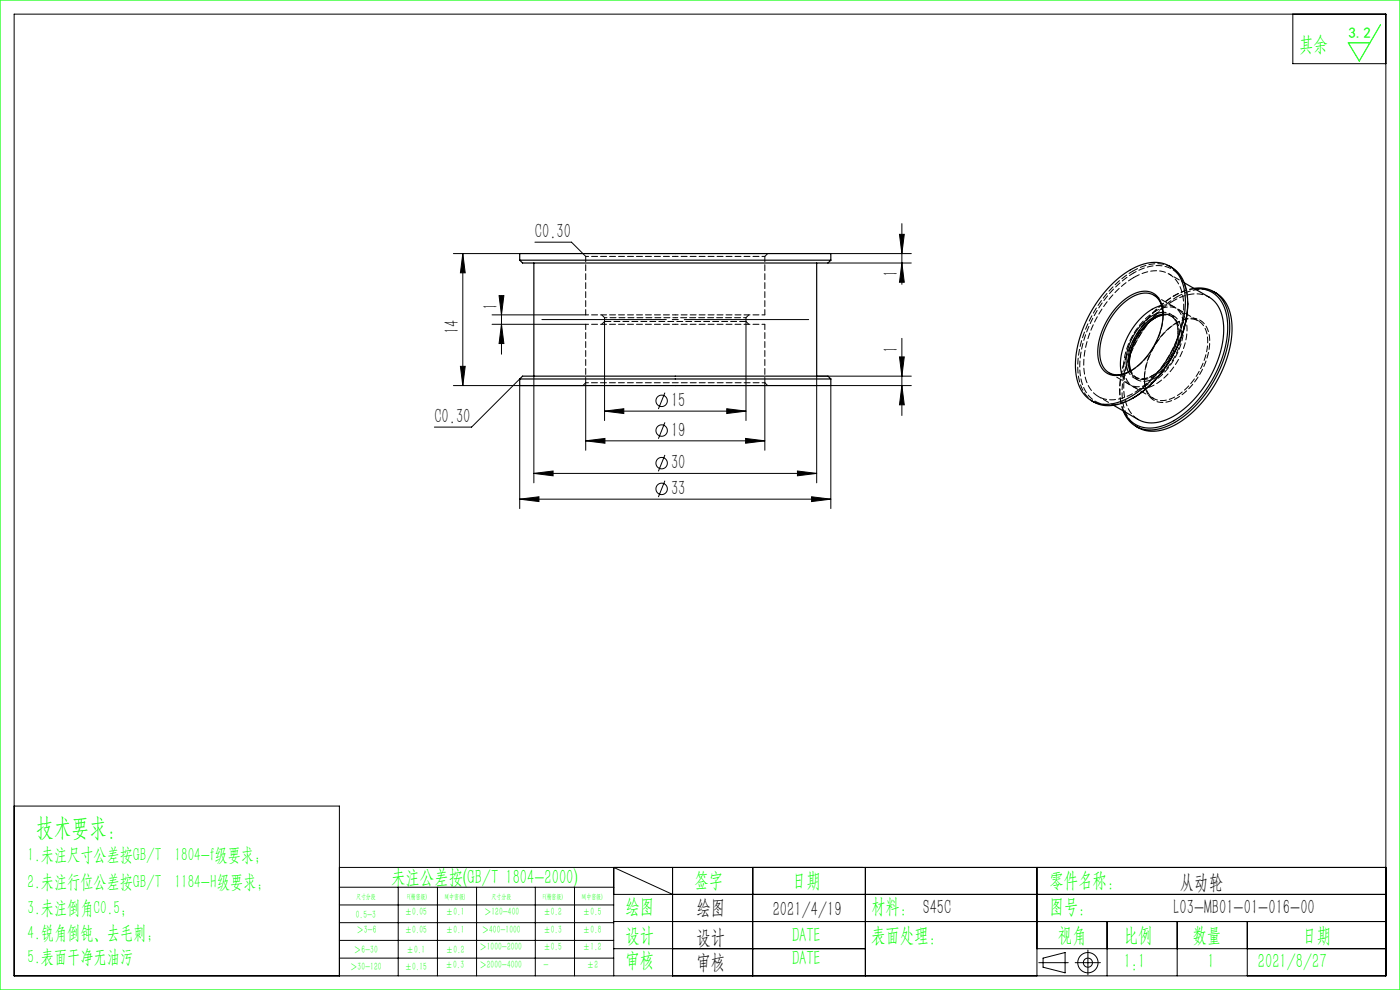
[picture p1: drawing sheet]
<svg xmlns="http://www.w3.org/2000/svg" width="297mm" height="210mm" viewBox="0 0 297 210" stroke-linecap="round" stroke-linejoin="round" font-family="sans-serif">
<g fill="none" stroke="#000" stroke-width=".21">
<path d="M3 3h291v204h-291zM274.3 3v10.5h19.7M96.2 53.8h14.1M98.2 53.8l.5 4.1h-1zM98.2 53.8v28M113.5 51.4h7.7l2.5 2.4M175.7 55.8h17.6M176.3 53.8h17M190.8 49.7h1l-.5 4.1zM191.3 47.4v12.9M191.3 55.8l.5 4.1h-1zM97.7 77.7h1l-.5 4.1z"/>
<path d="M104.4 66.8h19.9M104.4 68.8h19.9M105.9 62.7h1l-.5 4.1zM106.4 62.8v12.3M106.4 68.8l.5 4.1h-1zM113.3 79.8v22.6M128.3 68.2v21M158.3 68.2v21M190.8 75.7h1l-.5 4.1zM191.3 71.8v16.3M193.3 79.8h-20v22.6M96.2 81.8h27.5"/>
<path d="M110.3 81.8v26.1M110.3 80.4l-10.3 10.2h-7.9M124.3 93.5l4-.5v1zM124.3 81.2v14.3M124.3 93.5h38M128.3 87.2h30M128.3 87.2l4-.5v1zM141.1 96.5l-1.4 3.5M141.1 83.3l-1.4 3.5M141.1 89.6l-1.4 3.5M154.2 86.7l4.1 .5-4.1 .5zM158.2 93l4.1 .5-4.1 .5z"/>
<path d="M162.3 81.2v14.3M169.2 99.9l4.1 .5-4.1 .5zM191.3 81.8l.5 4.1h-1zM193.3 81.8h-17v26.1M110.3 105.9l4-.5v1zM110.3 105.9h66M113.3 100.4l4-.5v1zM113.3 100.4h60M141.1 102l-1.4 3.4M172.2 105.4l4.1 .5-4.1 .5zM3 171h69v36M72 184h222"/>
<path d="M72 188.2h58.2M72 192h58.2M72 195.7h58.2M72 199.5h58.2M84.5 188.2v18.8M92.8 188.2v18.8M101.1 188.2v18.8M113.6 188.2v18.8M121.9 188.2v18.8M130.2 189.7h163.8M130.2 195.5h163.8M142.7 189.7l-12.5-5.7v23"/>
<path d="M142.7 184v23M159.7 184v23M183.6 184v23M220 184v23M234.9 195.5v11.5M249.7 195.5v11.5M264.6 195.5v11.5M72 203.2h58.2M130.2 201.2h53.4M220 201.2h74M220.4 204.2h6.2M221.3 203.2l4.7-1.1v4.3l-4.7-1.2z"/>
<path d="M228.1 204.2h5.3M230.8 201.5v5.3"/>
<circle cx="140.4" cy="98.2" r="1.21"/>
<circle cx="140.4" cy="85" r="1.21"/>
<circle cx="140.4" cy="91.3" r="1.21"/>
<circle cx="140.4" cy="103.7" r="1.21"/>
<circle cx="230.8" cy="204.2" r="2.15"/>
<circle cx="230.8" cy="204.2" r=".96"/>
</g>
<path d="M115 67.8h56.6" fill="none" stroke="#000" stroke-width=".21" stroke-dasharray="30.5 1.3 1.3 1.3" stroke-dashoffset="4.1"/>
<path d="M0 0h297v210h-297zM292.9 5.2l-4.5 7.7-2.4-3.8h4.6" fill="none" stroke="#0f0" stroke-width=".25"/>
<g fill="#000">
<path d="M105.9 62.7h1l-.5 4.1zM106.4 68.8l.5 4.1h-1zM190.8 49.7h1l-.5 4.1zM191.3 55.8l.5 4.1h-1zM98.2 53.8l.5 4.1h-1zM97.7 77.7h1l-.5 4.1z"/>
<path d="M191.3 81.8l.5 4.1h-1zM190.8 75.7h1l-.5 4.1z"/>
<path d="M110.3 105.9l4-.5v1zM172.2 105.4l4.1 .5-4.1 .5zM113.3 100.4l4-.5v1zM169.2 99.9l4.1 .5-4.1 .5zM124.3 93.5l4-.5v1zM158.2 93l4.1 .5-4.1 .5zM128.3 87.2l4-.5v1zM154.2 86.7l4.1 .5-4.1 .5z"/>
</g>
<g fill="none" stroke="#000" stroke-width=".25">
<path d="M110.3 55.2v-1.4h66v1.4M110.3 55.2h66M110.3 55.2l.6 .6h64.8l.6-.6M113.3 55.8v24M173.3 55.8v24M248.1 56.4a7.4 7.4 0 0 1 3.8 6.6 24.9 24.9 0 0 1-6.6 17.3 15.2 15.2 0 0 1-10 5.8 6.2 6.2 0 0 1-3.7-1.1M251.2 60l5.3 3a7.6 7.6 0 0 1 3.1 7.2 23.3 23.3 0 0 1-11.1 18.4 7.2 7.2 0 0 1-7 .4l-5.3-3M235.9 60.3a13.8 13.8 0 0 1 9.4-4.6 6.3 6.3 0 0 1 5.9 5.8 22.7 22.7 0 0 1-4.4 16 19.2 19.2 0 0 1-10.4 8.1 6.2 6.2 0 0 1-7.9-5.1 20.9 20.9 0 0 1 3.1-14.6 27.1 27.1 0 0 1 4.3-5.6zM237.4 64.6a7.5 7.5 0 0 1 6.3-2.7 4.2 4.2 0 0 1 3 4.2 14.9 14.9 0 0 1-7.8 13.1 4 4 0 0 1-6-3.6 14.9 14.9 0 0 1 4.5-11zM237.7 64.9a7.3 7.3 0 0 1 6.2-2.6 4.2 4.2 0 0 1 2.8 4.5 9.7 9.7 0 0 0-6.3 6.3 7.9 7.9 0 0 0-.5 5.5 4.3 4.3 0 0 1-5.4-.2 7.7 7.7 0 0 1-.6-7.3 16 16 0 0 1 3.8-6.2zM245 67.5a12.3 12.3 0 0 0-5.4 9.3M246.4 64.8a12.7 12.7 0 0 0-7.8 8 10.4 10.4 0 0 0-.6 6.6"/>
<path d="M246.7 66.2a8.7 8.7 0 0 0-6.2 4.9 8.7 8.7 0 0 0-1.1 7.8M246.7 66.7a9.1 9.1 0 0 0-6.4 5.7 7.9 7.9 0 0 0-.5 6.3M252 64.3a25.2 25.2 0 0 1-11.7 20.2M253.3 61.2a6.2 6.2 0 0 1 7.2 5.1 20.8 20.8 0 0 1-3 14.6 21.6 21.6 0 0 1-10.6 9.8 6.3 6.3 0 0 1-8.2-2.7l-.4-.9M253.4 61.3a6.1 6.1 0 0 1 6.8 5.5 21.8 21.8 0 0 1-3.9 15.2 19.2 19.2 0 0 1-10.7 8.6 5.9 5.9 0 0 1-7.2-3.4M257.5 61.9a7.4 7.4 0 0 1 3.8 6.5 24.9 24.9 0 0 1-6.6 17.3 15.2 15.2 0 0 1-10 5.8 6.2 6.2 0 0 1-3.7-1.1M110.3 80.4v1.4h66v-1.4M110.3 80.4h66M110.3 80.4l.6-.6h64.8l.6 .6"/>
</g>
<path d="M124.3 54.4h19M143.3 54.4h19M240.5 57.9a8.1 8.1 0 0 1 8.2-.8 8.2 8.2 0 0 1 3.3 7.4M251.2 60l-3.2-1.9M124.3 66.8h19M124.3 68.8h19M143.3 66.8h19M143.3 68.8h19M239.8 78.7a3 3 0 0 0 4.4 1.1l.4-.2M249.7 68.4a15 15 0 0 0-6.9 13.1 3.9 3.9 0 0 0 5.8 3.5 14.6 14.6 0 0 0 7.9-13.9 3.9 3.9 0 0 0-5.9-3.1l-.9 .4M162.3 81.2h-38M233 84.1l3.2 1.9" fill="none" stroke="#000" stroke-width=".21" stroke-dasharray="1.3 .6" stroke-dashoffset=".7"/>
<path d="M128.3 67.4h15M143.3 67.4h15" fill="none" stroke="#000" stroke-width=".21" stroke-dasharray="1.3 .6" stroke-dashoffset=".8"/>
<path d="M158.3 68.2h-30M244.6 79.6a11.3 11.3 0 0 0 5.2-10.2 2.87 2.87 0 0 0-3.1-2.7" fill="none" stroke="#000" stroke-width=".21" stroke-dasharray="1.3 .6" stroke-dashoffset="-.1"/>
<path d="M123.7 53.8l.6 .6M162.3 54.4l.6-.6M240.3 57.5a25.6 25.6 0 0 0-11.7 20.9 7.9 7.9 0 0 0 3.5 6.9M127.7 66.8l.6 .6M128.3 68.2l-.6 .6M128.3 67.4v.8M158.3 67.4l.6-.6M158.3 68.2v-.8M158.9 68.8l-.6-.6M124.3 81.2l-.6 .6M162.9 81.8l-.6-.6M241.5 90.7a7.9 7.9 0 0 1-3.4-6.9 25.6 25.6 0 0 1 11.6-20.8" fill="none" stroke="#000" stroke-width=".21" stroke-dasharray="1.3 .6" stroke-dashoffset=".4"/>
<path d="M124.3 54.4v12.4M248.6 56.7a8.2 8.2 0 0 0-8.3 .8M124.3 68.8v12.4M162.3 66.8v-12.4M246.4 64.8a3.7 3.7 0 0 1 4.6 3.6 14.2 14.2 0 0 1-7.7 13.2 3.7 3.7 0 0 1-5.3-2.2M249.7 63a8.3 8.3 0 0 1 8.3-.9M162.3 81.2v-12.4" fill="none" stroke="#000" stroke-width=".21" stroke-dasharray="1.3 .6" stroke-dashoffset=".1"/>
<path d="M239.9 78.6a14.8 14.8 0 0 0 6.8-11.8M253.4 61.3a15.6 15.6 0 0 0-9.6 5.9 24.5 24.5 0 0 0-6.2 16.6l.3 1.7 .5 1.7M240.5 84.3a8.1 8.1 0 0 1-8.3 .7 8.5 8.5 0 0 1-3.1-7.8 25.4 25.4 0 0 1 11.4-19.3" fill="none" stroke="#000" stroke-width=".21" stroke-dasharray="1.3 .6" stroke-dashoffset=".2"/>
<path d="M245.1 66a4.3 4.3 0 0 1 5.6 .2 7.7 7.7 0 0 1 .5 7.3 13.8 13.8 0 0 1-7.6 8.7 3.8 3.8 0 0 1-5.2-3.7 14.6 14.6 0 0 1 6.7-12.5M249 63.8a7.4 7.4 0 0 1 7.5-.8M249.5 68.5a4.3 4.3 0 0 1 5.5 .2 7.7 7.7 0 0 1 .6 7.4 13.8 13.8 0 0 1-7.6 8.6 3.8 3.8 0 0 1-5.2-3.7 14.6 14.6 0 0 1 6.7-12.5" fill="none" stroke="#000" stroke-width=".21" stroke-dasharray="1.3 .6" stroke-dashoffset=".5"/>
<g fill="none" stroke="#000" stroke-width=".21" stroke-dasharray="1.3 .6">
<path d="M240.5 58.9a7.3 7.3 0 0 1 7.8-.6 8.2 8.2 0 0 1 2.8 7.7 23.4 23.4 0 0 1-11.1 17.7 6.8 6.8 0 0 1-7.6 0 8.9 8.9 0 0 1-2.4-8.1 23.7 23.7 0 0 1 10.5-16.7M235.3 79.1l4.4 2.5M239.6 76.7v.3M239.6 76.8a3.4 3.4 0 0 0 2.9 4.1 7.8 7.8 0 0 0 5.9-3.9 9.9 9.9 0 0 0 1.9-8.4 3.1 3.1 0 0 0-4.8-1.4l-.4 .2M239.8 78.7l.2-.1M240.9 80l.2 .1M244.4 79.7l.2-.1M245.1 67.4l-.2 .1M245.1 67.4l-.1 .1M246.7 67v-.3M248.6 67.2l-.2-.2M249.2 65.1l-4.4-2.5"/>
<path d="M249.2 62.7l-.2 .1M249.7 68.4l-.2 .1M249.9 70.4v-.2M254.2 68.1l-4.3-2.6M237.5 82.6v.3M240.4 82l4.3 2.5M241.5 89a7.6 7.6 0 0 1-3.1-7.2 23.5 23.5 0 0 1 10.6-18M242.8 80.2v.2"/>
</g>
<path d="M238.3 87.1a17.6 17.6 0 0 1 1.2-12.8 23.8 23.8 0 0 1 11.4-12.5l2.4-.6" fill="none" stroke="#000" stroke-width=".21" stroke-dasharray="1.3 .6" stroke-dashoffset=".3"/>
<path d="M244.4 79.7a3.4 3.4 0 0 1-4.8-.5l-.2-.3M246.7 66.2a3.1 3.1 0 0 1 3.2 3.5 12 12 0 0 1-5.5 10M246.7 66.8a2.95 2.95 0 0 1 3.5 3.1 11.1 11.1 0 0 1-6.5 10.4 2.83 2.83 0 0 1-3.8-1.7" fill="none" stroke="#000" stroke-width=".21" stroke-dasharray="1.3 .6" stroke-dashoffset=".6"/>
<text font-size="5.4" fill="#0f0" x="7.7" y="177.2">技术要求：</text>
<g font-size="4.4" fill="#0f0">
<text x="275.6" y="10.8">其余</text>
<text x="83" y="187.5">未注公差按(GB/T 1804-2000)</text>
<text x="147.3" y="188">签字</text>
<text x="168" y="188">日期</text>
<text x="222.6" y="188">零件名称：</text>
<text x="132.7" y="193.6">绘图</text>
<text x="184.8" y="193.6">材料： S45C</text>
<text x="222.6" y="193.6">图号：</text>
<text x="132.7" y="199.8">设计</text>
<text x="168" y="199.8">DATE</text>
<text x="184.8" y="199.8">表面处理：</text>
<text x="224.4" y="199.8">视角</text>
<text x="238.4" y="199.8">比例</text>
<text x="253" y="199.8">数量</text>
<text x="276.3" y="199.8">日期</text>
<text x="132.7" y="205.1">审核</text>
<text x="168" y="204.6">DATE</text>
<text x="238.4" y="205.3">1:1</text>
<text x="256.2" y="205.3">1</text>
<text x="266.9" y="205.3">2021/8/27</text>
</g>
<g font-size="4.4">
<text x="113.5" y="50.5">C0.30</text>
<text x="190.5" y="58.8" transform="rotate(-90 190.5 58.8)">1</text>
<text x="105.5" y="65.8" transform="rotate(-90 105.5 65.8)">1</text>
<text x="97.3" y="70.9" transform="rotate(-90 97.3 70.9)">14</text>
<text x="190.5" y="74.8" transform="rotate(-90 190.5 74.8)">1</text>
<text x="92.1" y="89.7">C0.30</text>
<text x="142.4" y="86.3">15</text>
<text x="142.4" y="92.6">19</text>
<text x="142.4" y="99.5">30</text>
<text x="142.4" y="105">33</text>
<text x="250.3" y="188.6">从动轮</text>
<text x="147.8" y="194">绘图</text>
<text x="163.9" y="194.3">2021/4/19</text>
<text x="249" y="194">L03-MB01-01-016-00</text>
<text x="147.8" y="200.2">设计</text>
<text x="147.8" y="205.5">审核</text>
</g>
<g font-size="4" fill="#0f0">
<text x="5.9" y="182.6">1.未注尺寸公差按GB/T 1804-f级要求；</text>
<text x="5.9" y="188.4">2.未注行位公差按GB/T 1184-H级要求；</text>
<text x="5.9" y="193.9">3.未注倒角C0.5；</text>
<text x="5.9" y="199.2">4.锐角倒钝、去毛刺；</text>
<text x="5.9" y="204.2">5.表面干净无油污</text>
</g>
<text font-size="3.2" fill="#0f0" x="286.1" y="8">3.2</text>
<g font-size="2.3" fill="#0f0">
<text x="75.5" y="194.7">0.5-3</text>
<text x="75.6" y="198">＞3-6</text>
<text x="85.9" y="194.2">±0.05</text>
<text x="85.9" y="198">±0.05</text>
<text x="94.6" y="194.2">±0.1</text>
<text x="94.6" y="198">±0.1</text>
<text x="102.2" y="198">＞400-1000</text>
<text x="102.7" y="194.2">＞120-400</text>
<text x="115.3" y="194.2">±0.2</text>
<text x="115.3" y="198">±0.3</text>
<text x="123.7" y="194.2">±0.5</text>
<text x="123.7" y="198">±0.8</text>
<text x="75.1" y="202.2">＞6-30</text>
<text x="86.3" y="202.2">±0.1</text>
<text x="94.6" y="202.2">±0.2</text>
<text x="101.7" y="201.6">＞1000-2000</text>
<text x="115.3" y="201.6">±0.5</text>
<text x="123.7" y="201.6">±1.2</text>
<text x="74.3" y="205.8">＞30-120</text>
<text x="85.9" y="205.8">±0.15</text>
<text x="94.5" y="205.4">±0.3</text>
<text x="101.7" y="205.4">＞2000-4000</text>
<text x="115.3" y="205.4">-</text>
<text x="124.5" y="205.4">±2</text>
</g>
<g font-size="1.5" fill="#0f0">
<text x="75.5" y="190.6">尺寸分段</text>
<text x="86.4" y="190.6">F(精密级)</text>
<text x="94.4" y="190.6">M(中密级)</text>
<text x="104.3" y="190.6">尺寸分段</text>
<text x="115.2" y="190.6">F(精密级)</text>
<text x="123.5" y="190.6">M(中密级)</text>
</g>
</svg>
